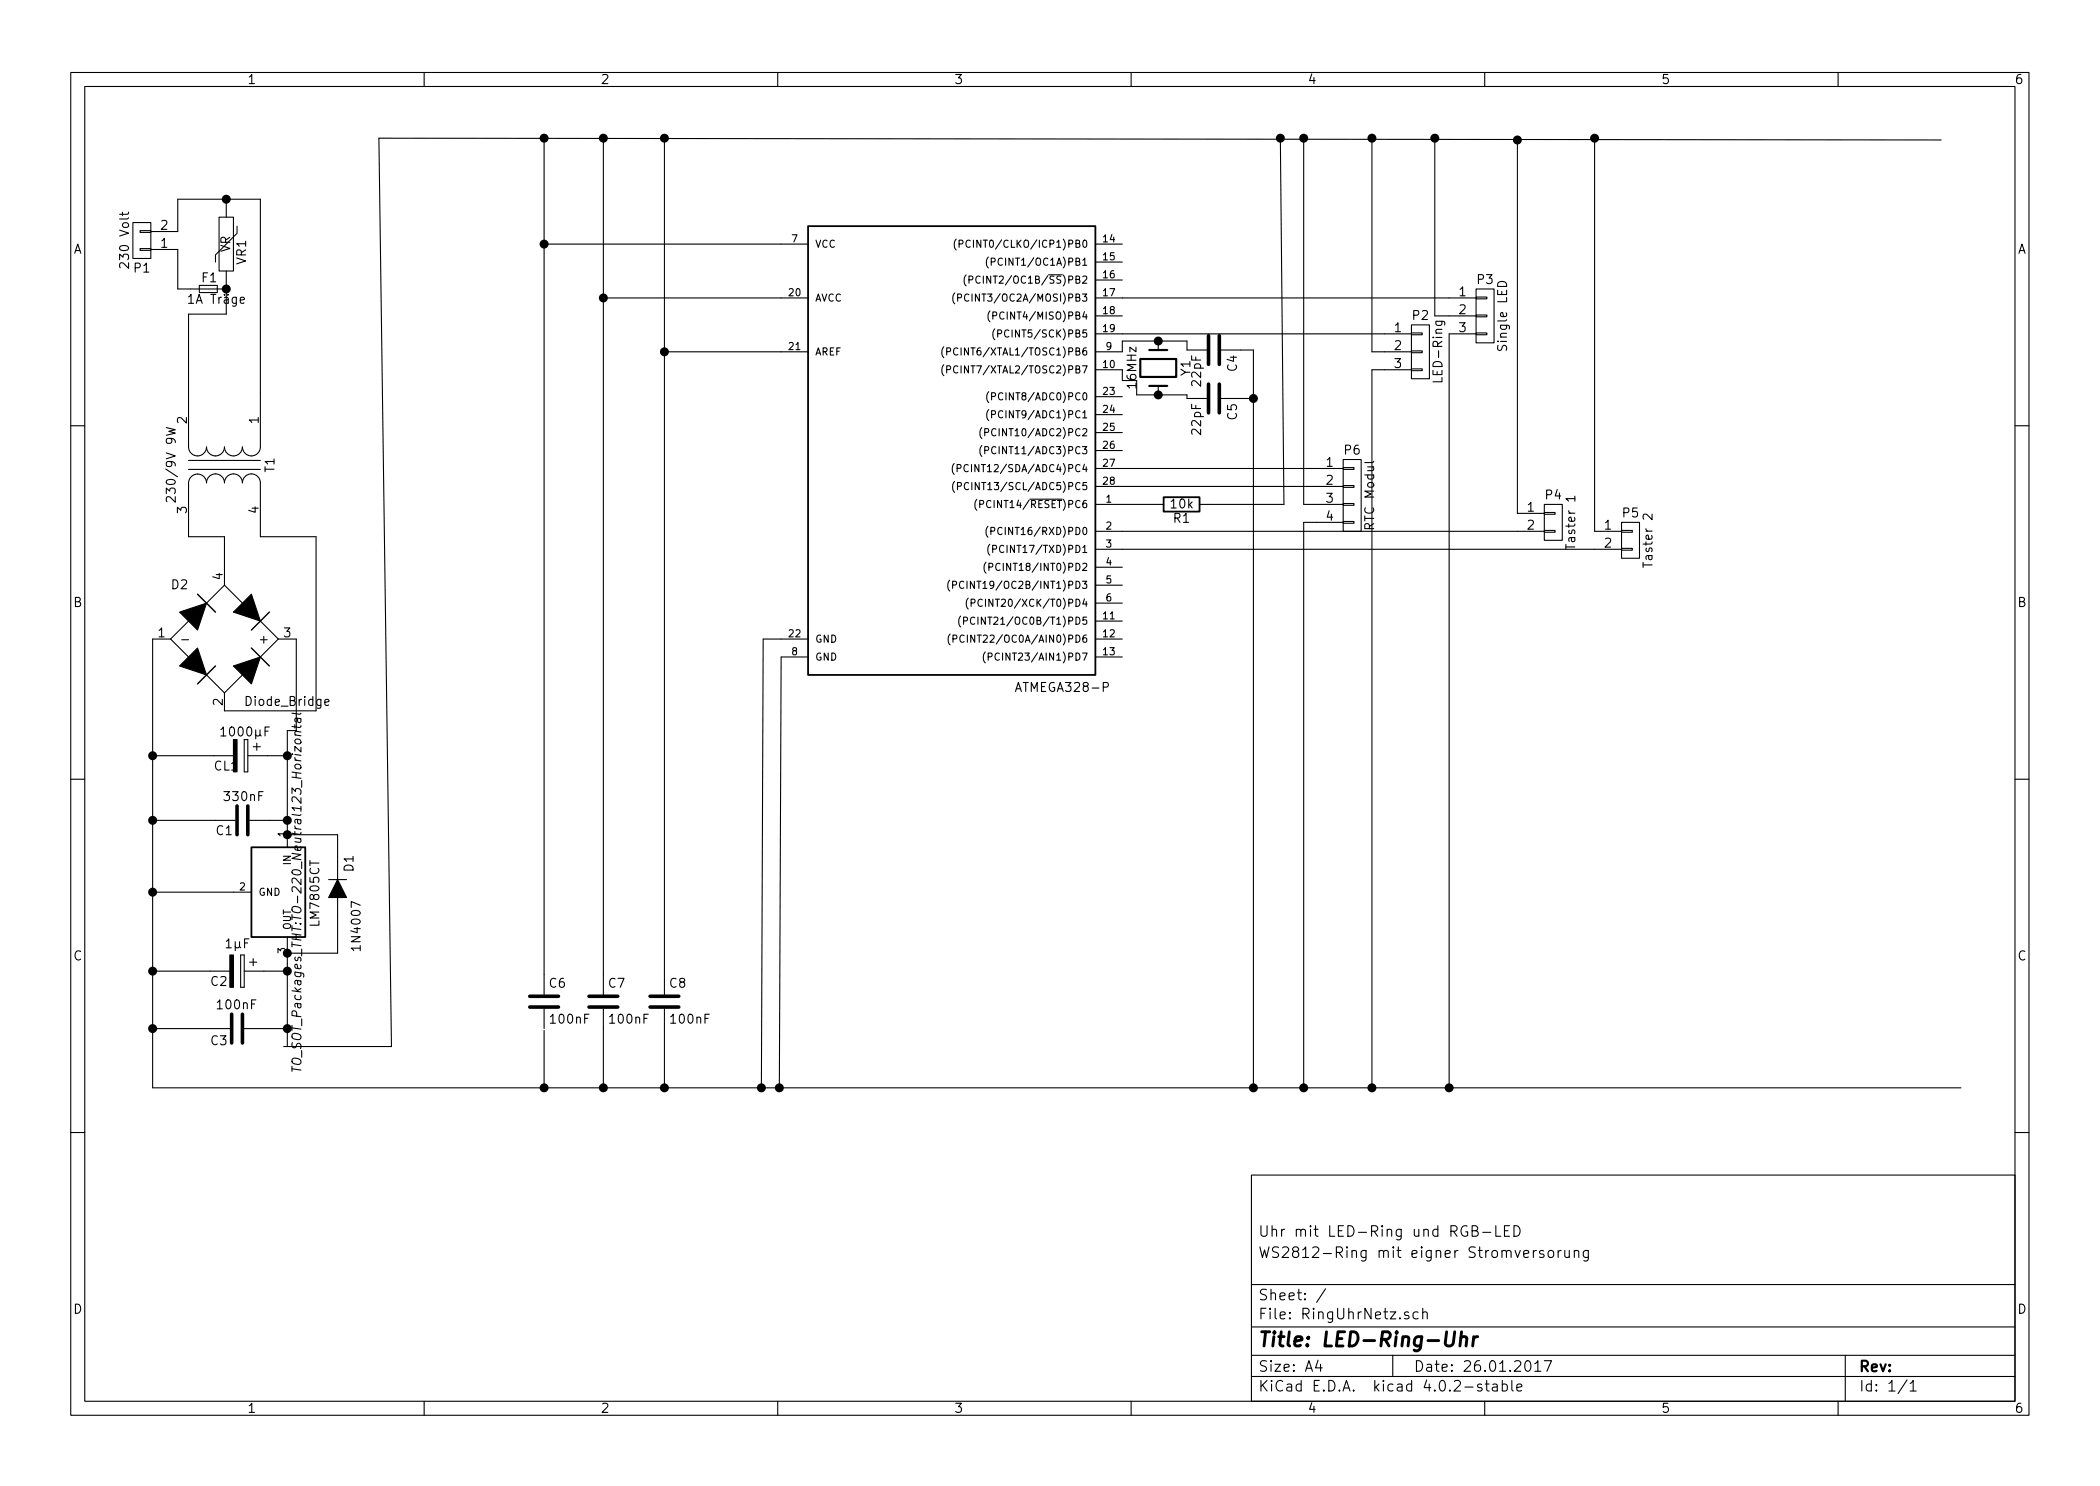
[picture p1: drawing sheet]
EESchema Schematic File Version 2
LIBS:power
LIBS:device
LIBS:transistors
LIBS:conn
LIBS:linear
LIBS:regul
LIBS:74xx
LIBS:cmos4000
LIBS:adc-dac
LIBS:memory
LIBS:xilinx
LIBS:microcontrollers
LIBS:dsp
LIBS:microchip
LIBS:analog_switches
LIBS:motorola
LIBS:texas
LIBS:intel
LIBS:audio
LIBS:interface
LIBS:digital-audio
LIBS:philips
LIBS:display
LIBS:cypress
LIBS:siliconi
LIBS:opto
LIBS:atmel
LIBS:contrib
LIBS:valves
LIBS:RingUhrNetz-cache
EELAYER 25 0
EELAYER END
$Descr A4 11693 8268
encoding utf-8
Sheet 1 1
Title "LED-Ring-Uhr"
Date "26.01.2017"
Rev ""
Comp ""
Comment1 "WS2812-Ring mit eigner Stromversorung"
Comment2 "Uhr mit LED-Ring und RGB-LED"
Comment3 ""
Comment4 ""
$EndDescr
$Comp
L LM7805CT U1
U 1 1
P 1550 4960
F 0 "U1" H 1350 5160 50  0001 C CNN
F 1 "LM7805CT" H 1370 5160 50  0000 L CNN
F 2 "TO_SOT_Packages_THT:TO-220_Neutral123_Horizontal" H 1550 5060 50  0000 C CIN
F 3 "" H 1550 4960 50  0000 C CNN
	1    1550 4960
	0    1    1    0   
$EndComp
$Comp
L Diode_Bridge D2
U 1 1
P 1250 3550
F 0 "D2" H 1000 3850 50  0000 C CNN
F 1 "Diode_Bridge" H 1600 3200 50  0000 C CNN
F 2 "Diodes_ThroughHole:Diode_Bridge_15.7x15.7" H 1250 3550 50  0001 C CNN
F 3 "" H 1250 3550 50  0000 C CNN
	1    1250 3550
	1    0    0    -1  
$EndComp
$Comp
L D D1
U 1 1
P 1880 4940
F 0 "D1" H 1740 5000 50  0000 C CNN
F 1 "1N4007" H 2090 5040 50  0000 C CNN
F 2 "Diodes_ThroughHole:D_5W_P10.16mm_Horizontal" H 1880 4940 50  0001 C CNN
F 3 "" H 1880 4940 50  0000 C CNN
	1    1880 4940
	0    1    1    0   
$EndComp
$Comp
L CP C2
U 1 1
P 1320 5400
F 0 "C2" V 1380 5250 50  0000 L CNN
F 1 "1µF" V 1170 5330 50  0000 L CNN
F 2 "Capacitors_ThroughHole:CP_Radial_D5.0mm_P2.50mm" H 1358 5250 50  0001 C CNN
F 3 "" H 1320 5400 50  0000 C CNN
	1    1320 5400
	0    1    1    0   
$EndComp
$Comp
L CP CL1
U 1 1
P 1340 4200
F 0 "CL1" V 1400 4050 50  0000 L CNN
F 1 "1000µF" V 1210 4080 50  0000 L CNN
F 2 "Capacitors_ThroughHole:CP_Axial_L20.0mm_D10.0mm_P26.00mm_Horizontal" H 1378 4050 50  0001 C CNN
F 3 "" H 1340 4200 50  0000 C CNN
	1    1340 4200
	0    1    1    0   
$EndComp
$Comp
L C C3
U 1 1
P 1320 5720
F 0 "C3" V 1390 5570 50  0000 L CNN
F 1 "100nF" V 1190 5600 50  0000 L CNN
F 2 "Capacitors_ThroughHole:CP_Radial_D5.0mm_P2.50mm" H 1358 5570 50  0001 C CNN
F 3 "" H 1320 5720 50  0000 C CNN
	1    1320 5720
	0    1    1    0   
$EndComp
$Comp
L TRANSFO T1
U 1 1
P 1250 2580
F 0 "T1" H 1250 2830 50  0000 C CNN
F 1 "230/9V 9W" H 1250 2280 50  0000 C CNN
F 2 "Transformers_CHK:Trafo_CHK-EI48-8VA_1xSec" H 1250 2580 50  0001 C CNN
F 3 "" H 1250 2580 50  0000 C CNN
	1    1250 2580
	0    1    1    0   
$EndComp
$Comp
L CONN_01X02 P1
U 1 1
P 790 1330
F 0 "P1" H 790 1480 50  0000 C CNN
F 1 "230 Volt" V 890 1330 50  0000 C CNN
F 2 "Connect:PINHEAD1-2" H 790 1330 50  0001 C CNN
F 3 "" H 790 1330 50  0000 C CNN
	1    790  1330
	-1   0    0    1   
$EndComp
$Comp
L F_Small F1
U 1 1
P 1160 1600
F 0 "F1" H 1120 1660 50  0000 L CNN
F 1 "1A Träge" H 1040 1540 50  0000 L CNN
F 2 "Fuse_Holders_and_Fuses:Fuseholder5x20_horiz_open_inline_Type-I" H 1160 1600 50  0001 C CNN
F 3 "" H 1160 1600 50  0000 C CNN
	1    1160 1600
	1    0    0    -1  
$EndComp
$Comp
L ATMEGA328-P IC1
U 1 1
P 5250 2450
F 0 "IC1" H 4500 3700 50  0001 L BNN
F 1 "ATMEGA328-P" H 5650 1050 50  0000 L BNN
F 2 "Housings_DIP:DIP-28_W7.62mm" H 5250 2450 50  0001 C CIN
F 3 "" H 5250 2450 50  0000 C CNN
	1    5250 2450
	1    0    0    -1  
$EndComp
$Comp
L CONN_01X03 P2
U 1 1
P 7910 1950
F 0 "P2" H 7910 2150 50  0000 C CNN
F 1 "LED-Ring" V 8010 1950 50  0000 C CNN
F 2 "Connect:PINHEAD1-3" H 7910 1950 50  0001 C CNN
F 3 "" H 7910 1950 50  0000 C CNN
	1    7910 1950
	1    0    0    -1  
$EndComp
$Comp
L CONN_01X03 P3
U 1 1
P 8270 1750
F 0 "P3" H 8270 1950 50  0000 C CNN
F 1 "Single LED" V 8370 1750 50  0000 C CNN
F 2 "Connect:PINHEAD1-3" H 8270 1750 50  0001 C CNN
F 3 "" H 8270 1750 50  0000 C CNN
	1    8270 1750
	1    0    0    -1  
$EndComp
$Comp
L CONN_01X02 P4
U 1 1
P 8650 2900
F 0 "P4" H 8650 3050 50  0000 C CNN
F 1 "Taster 1" V 8750 2900 50  0000 C CNN
F 2 "Connect:PINHEAD1-2" H 8650 2900 50  0001 C CNN
F 3 "" H 8650 2900 50  0000 C CNN
	1    8650 2900
	1    0    0    -1  
$EndComp
$Comp
L CONN_01X02 P5
U 1 1
P 9080 3000
F 0 "P5" H 9080 3150 50  0000 C CNN
F 1 "Taster 2" V 9180 3000 50  0000 C CNN
F 2 "Connect:PINHEAD1-2" H 9080 3000 50  0001 C CNN
F 3 "" H 9080 3000 50  0000 C CNN
	1    9080 3000
	1    0    0    -1  
$EndComp
$Comp
L Crystal Y1
U 1 1
P 6450 2040
F 0 "Y1" H 6450 2190 50  0000 C CNN
F 1 "16MHz" H 6450 1890 50  0000 C CNN
F 2 "Crystals:Crystal_HC51-U_Vertical" H 6450 2040 50  0001 C CNN
F 3 "" H 6450 2040 50  0000 C CNN
	1    6450 2040
	0    1    1    0   
$EndComp
$Comp
L C C4
U 1 1
P 6760 1940
F 0 "C4" H 6785 2040 50  0000 L CNN
F 1 "22pF" H 6785 1840 50  0000 L CNN
F 2 "Capacitors_ThroughHole:CP_Radial_D5.0mm_P2.50mm" H 6798 1790 50  0001 C CNN
F 3 "" H 6760 1940 50  0000 C CNN
	1    6760 1940
	0    1    1    0   
$EndComp
$Comp
L C C5
U 1 1
P 6760 2210
F 0 "C5" H 6785 2310 50  0000 L CNN
F 1 "22pF" H 6785 2110 50  0000 L CNN
F 2 "Capacitors_ThroughHole:CP_Radial_D5.0mm_P2.50mm" H 6798 2060 50  0001 C CNN
F 3 "" H 6760 2210 50  0000 C CNN
	1    6760 2210
	0    1    1    0   
$EndComp
$Comp
L C C6
U 1 1
P 3030 5570
F 0 "C6" H 3055 5670 50  0000 L CNN
F 1 "100nF" H 3055 5470 50  0000 L CNN
F 2 "Capacitors_ThroughHole:CP_Radial_D5.0mm_P2.50mm" H 3068 5420 50  0001 C CNN
F 3 "" H 3030 5570 50  0000 C CNN
	1    3030 5570
	1    0    0    -1  
$EndComp
$Comp
L C C7
U 1 1
P 3360 5570
F 0 "C7" H 3385 5670 50  0000 L CNN
F 1 "100nF" H 3385 5470 50  0000 L CNN
F 2 "Capacitors_ThroughHole:CP_Radial_D5.0mm_P2.50mm" H 3398 5420 50  0001 C CNN
F 3 "" H 3360 5570 50  0000 C CNN
	1    3360 5570
	1    0    0    -1  
$EndComp
$Comp
L C C8
U 1 1
P 3700 5570
F 0 "C8" H 3725 5670 50  0000 L CNN
F 1 "100nF" H 3725 5470 50  0000 L CNN
F 2 "Capacitors_ThroughHole:CP_Radial_D5.0mm_P2.50mm" H 3738 5420 50  0001 C CNN
F 3 "" H 3700 5570 50  0000 C CNN
	1    3700 5570
	1    0    0    -1  
$EndComp
$Comp
L CONN_01X04 P6
U 1 1
P 7530 2750
F 0 "P6" H 7530 3000 50  0000 C CNN
F 1 "RTC Modul" V 7630 2750 50  0000 C CNN
F 2 "Connectors_Molex:Molex_KK-6410-04_04x2.54mm_Straight" H 7530 2750 50  0001 C CNN
F 3 "" H 7530 2750 50  0000 C CNN
	1    7530 2750
	1    0    0    -1  
$EndComp
$Comp
L R R1
U 1 1
P 6580 2800
F 0 "R1" V 6660 2800 50  0000 C CNN
F 1 "10k" V 6580 2800 50  0000 C CNN
F 2 "Resistors_ThroughHole:R_Axial_DIN0207_L6.3mm_D2.5mm_P7.62mm_Horizontal" V 6510 2800 50  0001 C CNN
F 3 "" H 6580 2800 50  0000 C CNN
	1    6580 2800
	0    1    1    0   
$EndComp
$Comp
L VR VR1
U 1 1
P 1260 1350
F 0 "VR1" V 1320 1304 50  0000 C TNN
F 1 "VR" V 1260 1350 50  0000 C CNN
F 2 "Varistors:RV_Disc_D12_W7.5_P7.5" H 1260 1350 50  0001 C CNN
F 3 "" H 1260 1350 50  0000 C CNN
	1    1260 1350
	1    0    0    -1  
$EndComp
Wire Wire Line
	990  1280 990  1100
Wire Wire Line
	990  1100 1450 1100
Wire Wire Line
	990  1380 990  1600
Wire Wire Line
	990  1600 1060 1600
Connection ~ 1260 1100
Connection ~ 1260 1600
Wire Wire Line
	1260 1600 1260 1740
Wire Wire Line
	1260 1740 1050 1740
Wire Wire Line
	1050 1740 1050 2180
Wire Wire Line
	1450 1100 1450 2180
Wire Wire Line
	1050 2980 1250 2980
Wire Wire Line
	1250 2980 1250 3150
Wire Wire Line
	1250 3950 1760 3950
Wire Wire Line
	1760 3950 1760 2980
Wire Wire Line
	1760 2980 1450 2980
Wire Wire Line
	1650 3550 1650 4060
Wire Wire Line
	1650 4060 1600 4060
Wire Wire Line
	1600 4060 1600 4560
Wire Wire Line
	850  3550 850  6050
Wire Wire Line
	1600 4200 1490 4200
Wire Wire Line
	1190 4200 850  4200
Connection ~ 850  4200
Connection ~ 1600 4200
Wire Wire Line
	850  4960 1300 4960
$Comp
L C C1
U 1 1
P 1350 4560
F 0 "C1" V 1410 4410 50  0000 L CNN
F 1 "330nF" V 1220 4450 50  0000 L CNN
F 2 "Capacitors_ThroughHole:CP_Radial_D5.0mm_P2.50mm" H 1388 4410 50  0001 C CNN
F 3 "" H 1350 4560 50  0000 C CNN
	1    1350 4560
	0    1    1    0   
$EndComp
Wire Wire Line
	1600 4560 1500 4560
Connection ~ 1600 4560
Wire Wire Line
	1200 4560 850  4560
Connection ~ 850  4560
Wire Wire Line
	1600 5360 1600 5820
Wire Wire Line
	1470 5400 1600 5400
Connection ~ 1600 5400
Wire Wire Line
	1470 5720 1600 5720
Connection ~ 1600 5720
Wire Wire Line
	1880 5090 1880 5300
Wire Wire Line
	1880 5300 1600 5300
Connection ~ 1600 5300
Wire Wire Line
	1880 4790 1880 4640
Wire Wire Line
	1880 4640 1600 4640
Connection ~ 1600 4640
Connection ~ 850  4960
Wire Wire Line
	1170 5400 850  5400
Connection ~ 850  5400
Wire Wire Line
	1170 5720 850  5720
Connection ~ 850  5720
Wire Wire Line
	1580 5820 2180 5820
Wire Wire Line
	2180 5820 2110 760 
Wire Wire Line
	2110 760  10810 770 
Wire Wire Line
	850  6050 10920 6050
Wire Wire Line
	4350 3650 4340 6050
Connection ~ 4340 6050
Wire Wire Line
	4350 3550 4250 3550
Wire Wire Line
	4250 3550 4240 6050
Connection ~ 4240 6050
Wire Wire Line
	3700 5720 3700 6050
Connection ~ 3700 6050
Wire Wire Line
	3360 5720 3360 6050
Connection ~ 3360 6050
Wire Wire Line
	3030 5730 3030 6050
Connection ~ 3030 6050
Wire Wire Line
	3700 760  3700 5420
Wire Wire Line
	3700 1950 4350 1950
Wire Wire Line
	3360 760  3360 5420
Wire Wire Line
	3360 1650 4350 1650
Wire Wire Line
	3030 760  3030 5420
Wire Wire Line
	3030 1350 4350 1350
Connection ~ 3030 1350
Connection ~ 3360 1650
Connection ~ 3030 760 
Connection ~ 3360 760 
Connection ~ 3700 1950
Connection ~ 3700 760 
Wire Wire Line
	6250 2800 6430 2800
Wire Wire Line
	6250 2600 7330 2600
Wire Wire Line
	6250 2700 7330 2700
Wire Wire Line
	8070 1650 6250 1650
Wire Wire Line
	7990 1750 8070 1750
Wire Wire Line
	6250 1850 7710 1850
Wire Wire Line
	7710 1950 7640 1950
Wire Wire Line
	7640 1950 7640 760 
Connection ~ 7640 760 
Wire Wire Line
	7990 1750 7990 760 
Connection ~ 7990 760 
Wire Wire Line
	7710 2050 7640 2050
Wire Wire Line
	7640 2050 7640 6050
Connection ~ 7640 6050
Wire Wire Line
	8070 1850 8070 6050
Connection ~ 8070 6050
Wire Wire Line
	7330 2800 7260 2800
Wire Wire Line
	7260 2800 7260 760 
Connection ~ 7260 760 
Wire Wire Line
	7330 2900 7260 2900
Wire Wire Line
	7260 2900 7260 6050
Connection ~ 7260 6050
Wire Wire Line
	6250 1890 6610 1890
Wire Wire Line
	6250 1890 6250 1950
Wire Wire Line
	6330 2190 6610 2190
Wire Wire Line
	6330 2190 6330 2110
Wire Wire Line
	6330 2110 6250 2110
Wire Wire Line
	6250 2110 6250 2050
Wire Wire Line
	6610 1890 6610 1940
Connection ~ 6450 1890
Wire Wire Line
	6610 2190 6610 2210
Connection ~ 6450 2190
Wire Wire Line
	6910 1940 6980 1940
Wire Wire Line
	6980 1940 6980 6050
Connection ~ 6980 6050
Wire Wire Line
	6910 2210 6980 2210
Connection ~ 6980 2210
Wire Wire Line
	6730 2800 7150 2800
Wire Wire Line
	7150 2800 7130 760 
Connection ~ 7130 760 
Wire Wire Line
	6250 2950 8450 2950
Wire Wire Line
	6250 3050 8880 3050
Wire Wire Line
	8450 2850 8450 770 
Connection ~ 8450 770 
Wire Wire Line
	8880 2950 8880 760 
Connection ~ 8880 760 
$EndSCHEMATC
